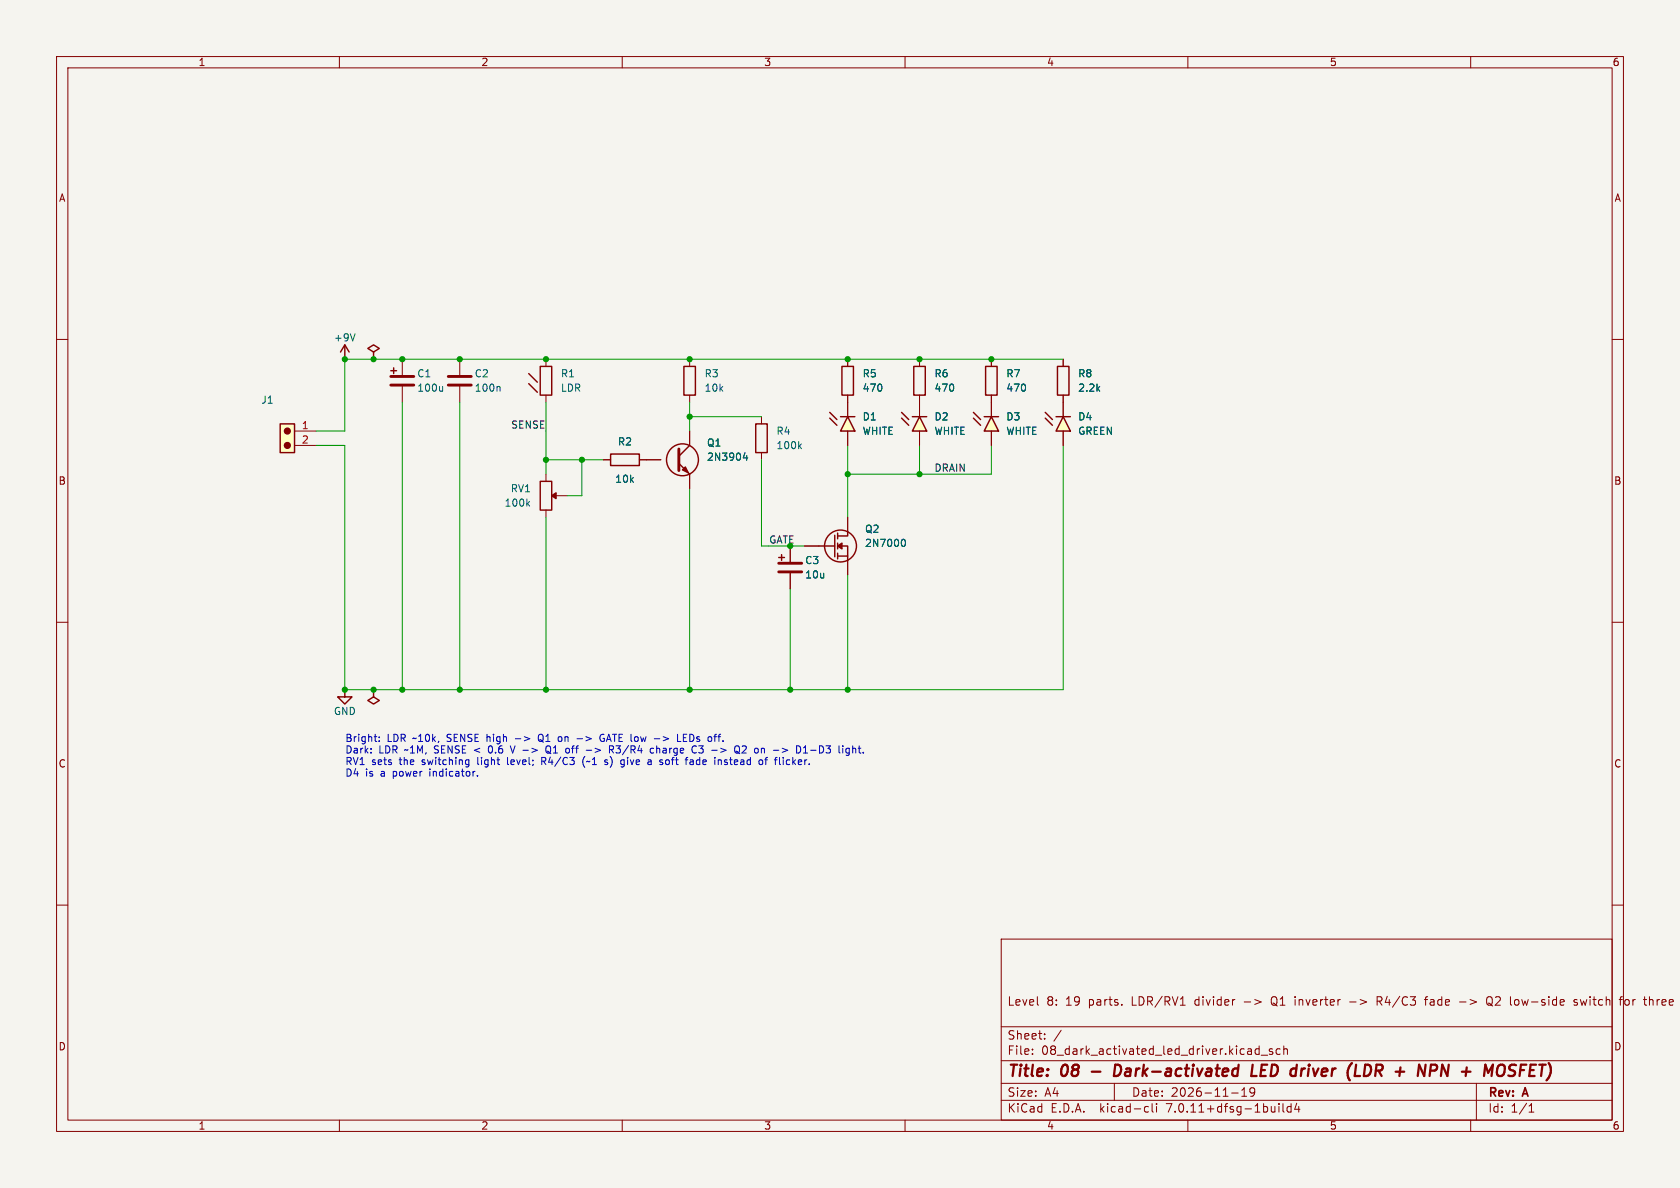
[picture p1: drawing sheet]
(kicad_sch
 (version 20260306)
 (generator "eeschema")
 (generator_version "10.0")
 (paper "A4")
 (title_block
  (title "08 - Dark-activated LED driver (LDR + NPN + MOSFET)")
  (date "2026-11-19")
  (rev "A")
  (comment 1 "1 photodiode, 1 BJT, and 1 MOSFET tracked")
  (comment 2 "Traces, 3 capacitors, 3 white diodes, 1 greeen diode, 6 resistors, 1 potentiameter,")
  (comment 4 "Level 8: 19 parts"))
 (lib_symbols
  (symbol "Basic:Conn_01x02_PinsRight"
   (pin_names
    (offset 1.016) (hide yes)) (exclude_from_sim no) (in_bom yes) (on_board yes)
   (in_pos_files yes)
   (duplicate_pin_numbers_are_jumpers no)
   (property "Reference" "J" (at 0 0 0) (show_name no) (do_not_autoplace no) (effects (font (size 1.27 1.27))))
   (property "Value" "Conn_01x02_PinsRight" (at 0 -2.54 0) (show_name no) (do_not_autoplace no) (effects (font (size 1.27 1.27))))
   (property "Footprint" "Connector_PinHeader_2.54mm:PinHeader_1x02_P2.54mm_Vertical" (at 0 0 0) (show_name no) (do_not_autoplace no) (hide yes) (effects (font (size 1.27 1.27))))
   (property "Datasheet" "" (at 0 0 0) (show_name no) (do_not_autoplace no) (hide yes) (effects (font (size 1.27 1.27))))
   (property "Description" "2-pin screw-terminal / header connector" (at 0 0 0) (show_name no) (do_not_autoplace no) (hide yes) (effects (font (size 1.27 1.27))))
   (symbol "Conn_01x02_PinsRight_0_1"
    (rectangle (start -1.27 -3.81) (end 1.27 1.27) (stroke (width 0.254) (type default)) (fill (type background)))
    (circle (center 0 0) (radius 0.508) (stroke (width 0.254) (type default)) (fill (type outline)))
    (circle (center 0 -2.54) (radius 0.508) (stroke (width 0.254) (type default)) (fill (type outline))))
   (symbol "Conn_01x02_PinsRight_1_1"
    (pin passive line (at 5.08 0 180) (length 3.81) (name "Pin_1" (effects (font (size 1.27 1.27)))) (number "1" (effects (font (size 1.27 1.27)))))
    (pin passive line (at 5.08 -2.54 180) (length 3.81) (name "Pin_2" (effects (font (size 1.27 1.27)))) (number "2" (effects (font (size 1.27 1.27))))))
   (embedded_fonts no))
  (symbol "Device:C"
   (pin_numbers (hide yes))
   (pin_names
    (offset 0.254) (hide yes)) (exclude_from_sim no) (in_bom yes) (on_board yes)
   (in_pos_files yes)
   (duplicate_pin_numbers_are_jumpers no)
   (property "Reference" "C" (at 0 0 0) (show_name no) (do_not_autoplace no) (effects (font (size 1.27 1.27))))
   (property "Value" "C" (at 0 -2.54 0) (show_name no) (do_not_autoplace no) (effects (font (size 1.27 1.27))))
   (property "Footprint" "Capacitor_THT:C_Disc_D5.0mm_W2.5mm_P5.00mm" (at 0 0 0) (show_name no) (do_not_autoplace no) (hide yes) (effects (font (size 1.27 1.27))))
   (property "Datasheet" "" (at 0 0 0) (show_name no) (do_not_autoplace no) (hide yes) (effects (font (size 1.27 1.27))))
   (property "Description" "Unpolarized capacitor" (at 0 0 0) (show_name no) (do_not_autoplace no) (hide yes) (effects (font (size 1.27 1.27))))
   (symbol "C_0_1"
    (polyline (pts (xy -2.032 0.762) (xy 2.032 0.762)) (stroke (width 0.508) (type default)) (fill (type none)))
    (polyline (pts (xy -2.032 -0.762) (xy 2.032 -0.762)) (stroke (width 0.508) (type default)) (fill (type none))))
   (symbol "C_1_1"
    (pin passive line (at 0 3.81 270) (length 3.048) (name "" (effects (font (size 1.27 1.27)))) (number "1" (effects (font (size 1.27 1.27)))))
    (pin passive line (at 0 -3.81 90) (length 3.048) (name "" (effects (font (size 1.27 1.27)))) (number "2" (effects (font (size 1.27 1.27))))))
   (embedded_fonts no))
  (symbol "Device:CP"
   (pin_numbers (hide yes))
   (pin_names
    (offset 0.254) (hide yes)) (exclude_from_sim no) (in_bom yes) (on_board yes)
   (in_pos_files yes)
   (duplicate_pin_numbers_are_jumpers no)
   (property "Reference" "C" (at 0 0 0) (show_name no) (do_not_autoplace no) (effects (font (size 1.27 1.27))))
   (property "Value" "CP" (at 0 -2.54 0) (show_name no) (do_not_autoplace no) (effects (font (size 1.27 1.27))))
   (property "Footprint" "Capacitor_THT:CP_Radial_D5.0mm_P2.00mm" (at 0 0 0) (show_name no) (do_not_autoplace no) (hide yes) (effects (font (size 1.27 1.27))))
   (property "Datasheet" "" (at 0 0 0) (show_name no) (do_not_autoplace no) (hide yes) (effects (font (size 1.27 1.27))))
   (property "Description" "Polarized capacitor" (at 0 0 0) (show_name no) (do_not_autoplace no) (hide yes) (effects (font (size 1.27 1.27))))
   (symbol "CP_0_1"
    (polyline (pts (xy -2.032 1.778) (xy -1.016 1.778)) (stroke (width 0.254) (type default)) (fill (type none)))
    (polyline (pts (xy -2.032 0.762) (xy 2.032 0.762)) (stroke (width 0.508) (type default)) (fill (type none)))
    (polyline (pts (xy -2.032 -0.762) (xy 2.032 -0.762)) (stroke (width 0.508) (type default)) (fill (type none)))
    (polyline (pts (xy -1.524 1.27) (xy -1.524 2.286)) (stroke (width 0.254) (type default)) (fill (type none))))
   (symbol "CP_1_1"
    (pin passive line (at 0 3.81 270) (length 3.048) (name "+" (effects (font (size 1.27 1.27)))) (number "1" (effects (font (size 1.27 1.27)))))
    (pin passive line (at 0 -3.81 90) (length 3.048) (name "-" (effects (font (size 1.27 1.27)))) (number "2" (effects (font (size 1.27 1.27))))))
   (embedded_fonts no))
  (symbol "Device:LED"
   (pin_numbers (hide yes))
   (pin_names
    (offset 1.016) (hide yes)) (exclude_from_sim no) (in_bom yes) (on_board yes)
   (in_pos_files yes)
   (duplicate_pin_numbers_are_jumpers no)
   (property "Reference" "D" (at 0 0 0) (show_name no) (do_not_autoplace no) (effects (font (size 1.27 1.27))))
   (property "Value" "LED" (at 0 -2.54 0) (show_name no) (do_not_autoplace no) (effects (font (size 1.27 1.27))))
   (property "Footprint" "LED_THT:LED_D5.0mm" (at 0 0 0) (show_name no) (do_not_autoplace no) (hide yes) (effects (font (size 1.27 1.27))))
   (property "Datasheet" "" (at 0 0 0) (show_name no) (do_not_autoplace no) (hide yes) (effects (font (size 1.27 1.27))))
   (property "Description" "Light emitting diode" (at 0 0 0) (show_name no) (do_not_autoplace no) (hide yes) (effects (font (size 1.27 1.27))))
   (symbol "LED_0_1"
    (polyline (pts (xy -1.27 -1.27) (xy -1.27 1.27) (xy 1.27 0) (xy -1.27 -1.27)) (stroke (width 0.254) (type default)) (fill (type background)))
    (polyline (pts (xy -0.254 1.905) (xy 1.016 3.175)) (stroke (width 0.254) (type default)) (fill (type none)))
    (polyline (pts (xy 0.762 1.905) (xy 2.032 3.175)) (stroke (width 0.254) (type default)) (fill (type none)))
    (polyline (pts (xy 1.27 -1.27) (xy 1.27 1.27)) (stroke (width 0.254) (type default)) (fill (type none))))
   (symbol "LED_1_1"
    (pin passive line (at -3.81 0 0) (length 2.54) (name "K" (effects (font (size 1.27 1.27)))) (number "1" (effects (font (size 1.27 1.27)))))
    (pin passive line (at 3.81 0 180) (length 2.54) (name "A" (effects (font (size 1.27 1.27)))) (number "2" (effects (font (size 1.27 1.27))))))
   (embedded_fonts no))
  (symbol "Device:Q_NMOS_SGD"
   (pin_numbers (hide yes))
   (pin_names
    (offset 0) (hide yes)) (exclude_from_sim no) (in_bom yes) (on_board yes)
   (in_pos_files yes)
   (duplicate_pin_numbers_are_jumpers no)
   (property "Reference" "Q" (at 0 0 0) (show_name no) (do_not_autoplace no) (effects (font (size 1.27 1.27))))
   (property "Value" "Q_NMOS_SGD" (at 0 -2.54 0) (show_name no) (do_not_autoplace no) (effects (font (size 1.27 1.27))))
   (property "Footprint" "Package_TO_SOT_THT:TO-92_Inline" (at 0 0 0) (show_name no) (do_not_autoplace no) (hide yes) (effects (font (size 1.27 1.27))))
   (property "Datasheet" "" (at 0 0 0) (show_name no) (do_not_autoplace no) (hide yes) (effects (font (size 1.27 1.27))))
   (property "Description" "N-MOSFET (S-G-D pinout, e.g. 2N7000 TO-92)" (at 0 0 0) (show_name no) (do_not_autoplace no) (hide yes) (effects (font (size 1.27 1.27))))
   (symbol "Q_NMOS_SGD_0_1"
    (polyline (pts (xy -2.54 0) (xy 0.254 0)) (stroke (width 0.254) (type default)) (fill (type none)))
    (polyline (pts (xy 0.254 1.905) (xy 0.254 -1.905)) (stroke (width 0.254) (type default)) (fill (type none)))
    (polyline (pts (xy 0.762 2.286) (xy 0.762 1.27)) (stroke (width 0.254) (type default)) (fill (type none)))
    (polyline (pts (xy 0.762 1.778) (xy 2.54 1.778) (xy 2.54 2.54)) (stroke (width 0.254) (type default)) (fill (type none)))
    (polyline (pts (xy 0.762 0.508) (xy 0.762 -0.508)) (stroke (width 0.254) (type default)) (fill (type none)))
    (polyline (pts (xy 0.762 0) (xy 2.54 0) (xy 2.54 -1.778)) (stroke (width 0.254) (type default)) (fill (type none)))
    (polyline (pts (xy 0.762 0) (xy 1.524 0.508) (xy 1.524 -0.508) (xy 0.762 0)) (stroke (width 0.254) (type default)) (fill (type outline)))
    (polyline (pts (xy 0.762 -1.27) (xy 0.762 -2.286)) (stroke (width 0.254) (type default)) (fill (type none)))
    (polyline (pts (xy 0.762 -1.778) (xy 2.54 -1.778) (xy 2.54 -2.54)) (stroke (width 0.254) (type default)) (fill (type none)))
    (circle (center 1.27 0) (radius 2.8194) (stroke (width 0.254) (type default)) (fill (type none))))
   (symbol "Q_NMOS_SGD_1_1"
    (pin passive line (at 2.54 -5.08 90) (length 2.54) (name "S" (effects (font (size 1.27 1.27)))) (number "1" (effects (font (size 1.27 1.27)))))
    (pin input line (at -5.08 0 0) (length 2.54) (name "G" (effects (font (size 1.27 1.27)))) (number "2" (effects (font (size 1.27 1.27)))))
    (pin passive line (at 2.54 5.08 270) (length 2.54) (name "D" (effects (font (size 1.27 1.27)))) (number "3" (effects (font (size 1.27 1.27))))))
   (embedded_fonts no))
  (symbol "Device:Q_NPN_EBC"
   (pin_numbers (hide yes))
   (pin_names
    (offset 0) (hide yes)) (exclude_from_sim no) (in_bom yes) (on_board yes)
   (in_pos_files yes)
   (duplicate_pin_numbers_are_jumpers no)
   (property "Reference" "Q" (at 0 0 0) (show_name no) (do_not_autoplace no) (effects (font (size 1.27 1.27))))
   (property "Value" "Q_NPN_EBC" (at 0 -2.54 0) (show_name no) (do_not_autoplace no) (effects (font (size 1.27 1.27))))
   (property "Footprint" "Package_TO_SOT_THT:TO-92_Inline" (at 0 0 0) (show_name no) (do_not_autoplace no) (hide yes) (effects (font (size 1.27 1.27))))
   (property "Datasheet" "" (at 0 0 0) (show_name no) (do_not_autoplace no) (hide yes) (effects (font (size 1.27 1.27))))
   (property "Description" "NPN transistor (E-B-C pinout, e.g. 2N3904 TO-92)" (at 0 0 0) (show_name no) (do_not_autoplace no) (hide yes) (effects (font (size 1.27 1.27))))
   (symbol "Q_NPN_EBC_0_1"
    (polyline (pts (xy 0.635 1.905) (xy 0.635 -1.905)) (stroke (width 0.508) (type default)) (fill (type none)))
    (polyline (pts (xy 0.635 0.635) (xy 2.54 2.54)) (stroke (width 0.254) (type default)) (fill (type none)))
    (polyline (pts (xy 0.635 -0.635) (xy 2.54 -2.54)) (stroke (width 0.254) (type default)) (fill (type none)))
    (circle (center 1.27 0) (radius 2.8194) (stroke (width 0.254) (type default)) (fill (type none)))
    (polyline (pts (xy 1.27 -1.778) (xy 1.778 -1.27) (xy 2.286 -2.286) (xy 1.27 -1.778)) (stroke (width 0.254) (type default)) (fill (type outline))))
   (symbol "Q_NPN_EBC_1_1"
    (pin passive line (at 2.54 -5.08 90) (length 2.54) (name "E" (effects (font (size 1.27 1.27)))) (number "1" (effects (font (size 1.27 1.27)))))
    (pin input line (at -5.08 0 0) (length 2.54) (name "B" (effects (font (size 1.27 1.27)))) (number "2" (effects (font (size 1.27 1.27)))))
    (pin passive line (at 2.54 5.08 270) (length 2.54) (name "C" (effects (font (size 1.27 1.27)))) (number "3" (effects (font (size 1.27 1.27))))))
   (embedded_fonts no))
  (symbol "Device:R"
   (pin_numbers (hide yes))
   (pin_names
    (offset 0)) (exclude_from_sim no) (in_bom yes) (on_board yes)
   (in_pos_files yes)
   (duplicate_pin_numbers_are_jumpers no)
   (property "Reference" "R" (at 0 0 0) (show_name no) (do_not_autoplace no) (effects (font (size 1.27 1.27))))
   (property "Value" "R" (at 0 -2.54 0) (show_name no) (do_not_autoplace no) (effects (font (size 1.27 1.27))))
   (property "Footprint" "Resistor_THT:R_Axial_DIN0207_L6.3mm_D2.5mm_P10.16mm_Horizontal" (at 0 0 0) (show_name no) (do_not_autoplace no) (hide yes) (effects (font (size 1.27 1.27))))
   (property "Datasheet" "" (at 0 0 0) (show_name no) (do_not_autoplace no) (hide yes) (effects (font (size 1.27 1.27))))
   (property "Description" "Resistor" (at 0 0 0) (show_name no) (do_not_autoplace no) (hide yes) (effects (font (size 1.27 1.27))))
   (symbol "R_0_1"
    (rectangle (start -1.016 -2.54) (end 1.016 2.54) (stroke (width 0.254) (type default)) (fill (type none))))
   (symbol "R_1_1"
    (pin passive line (at 0 3.81 270) (length 1.27) (name "" (effects (font (size 1.27 1.27)))) (number "1" (effects (font (size 1.27 1.27)))))
    (pin passive line (at 0 -3.81 90) (length 1.27) (name "" (effects (font (size 1.27 1.27)))) (number "2" (effects (font (size 1.27 1.27))))))
   (embedded_fonts no))
  (symbol "Device:R_Photo"
   (pin_numbers (hide yes))
   (pin_names
    (offset 0)) (exclude_from_sim no) (in_bom yes) (on_board yes)
   (in_pos_files yes)
   (duplicate_pin_numbers_are_jumpers no)
   (property "Reference" "R" (at 0 0 0) (show_name no) (do_not_autoplace no) (effects (font (size 1.27 1.27))))
   (property "Value" "R_Photo" (at 0 -2.54 0) (show_name no) (do_not_autoplace no) (effects (font (size 1.27 1.27))))
   (property "Footprint" "OptoDevice:R_LDR_5.1x4.3mm_P3.4mm_Vertical" (at 0 0 0) (show_name no) (do_not_autoplace no) (hide yes) (effects (font (size 1.27 1.27))))
   (property "Datasheet" "" (at 0 0 0) (show_name no) (do_not_autoplace no) (hide yes) (effects (font (size 1.27 1.27))))
   (property "Description" "Photoresistor (LDR)" (at 0 0 0) (show_name no) (do_not_autoplace no) (hide yes) (effects (font (size 1.27 1.27))))
   (symbol "R_Photo_0_1"
    (polyline (pts (xy -3.048 1.27) (xy -1.524 -0.254)) (stroke (width 0.254) (type default)) (fill (type none)))
    (polyline (pts (xy -3.048 -0.508) (xy -1.524 -2.032)) (stroke (width 0.254) (type default)) (fill (type none)))
    (rectangle (start -1.016 -2.54) (end 1.016 2.54) (stroke (width 0.254) (type default)) (fill (type none))))
   (symbol "R_Photo_1_1"
    (pin passive line (at 0 3.81 270) (length 1.27) (name "" (effects (font (size 1.27 1.27)))) (number "1" (effects (font (size 1.27 1.27)))))
    (pin passive line (at 0 -3.81 90) (length 1.27) (name "" (effects (font (size 1.27 1.27)))) (number "2" (effects (font (size 1.27 1.27))))))
   (embedded_fonts no))
  (symbol "Device:R_Potentiometer"
   (pin_numbers (hide yes))
   (pin_names
    (offset 0) (hide yes)) (exclude_from_sim no) (in_bom yes) (on_board yes)
   (in_pos_files yes)
   (duplicate_pin_numbers_are_jumpers no)
   (property "Reference" "RV" (at 0 0 0) (show_name no) (do_not_autoplace no) (effects (font (size 1.27 1.27))))
   (property "Value" "R_Potentiometer" (at 0 -2.54 0) (show_name no) (do_not_autoplace no) (effects (font (size 1.27 1.27))))
   (property "Footprint" "Potentiometer_THT:Potentiometer_Bourns_3386P_Vertical" (at 0 0 0) (show_name no) (do_not_autoplace no) (hide yes) (effects (font (size 1.27 1.27))))
   (property "Datasheet" "" (at 0 0 0) (show_name no) (do_not_autoplace no) (hide yes) (effects (font (size 1.27 1.27))))
   (property "Description" "Potentiometer" (at 0 0 0) (show_name no) (do_not_autoplace no) (hide yes) (effects (font (size 1.27 1.27))))
   (symbol "R_Potentiometer_0_1"
    (rectangle (start -1.016 -2.54) (end 1.016 2.54) (stroke (width 0.254) (type default)) (fill (type none)))
    (polyline (pts (xy 1.016 0) (xy 1.778 0.508) (xy 1.778 -0.508) (xy 1.016 0)) (stroke (width 0.254) (type default)) (fill (type outline))))
   (symbol "R_Potentiometer_1_1"
    (pin passive line (at 0 3.81 270) (length 1.27) (name "1" (effects (font (size 1.27 1.27)))) (number "1" (effects (font (size 1.27 1.27)))))
    (pin passive line (at 3.81 0 180) (length 2.54) (name "2" (effects (font (size 1.27 1.27)))) (number "2" (effects (font (size 1.27 1.27)))))
    (pin passive line (at 0 -3.81 90) (length 1.27) (name "3" (effects (font (size 1.27 1.27)))) (number "3" (effects (font (size 1.27 1.27))))))
   (embedded_fonts no))
  (symbol "power:+9V"
   (power global)
   (pin_numbers (hide yes))
   (pin_names
    (offset 0) (hide yes)) (exclude_from_sim no) (in_bom yes) (on_board yes)
   (in_pos_files yes)
   (duplicate_pin_numbers_are_jumpers no)
   (property "Reference" "#PWR" (at 0 0 0) (show_name no) (do_not_autoplace no) (hide yes) (effects (font (size 1.27 1.27))))
   (property "Value" "+9V" (at 0 -2.54 0) (show_name no) (do_not_autoplace no) (effects (font (size 1.27 1.27))))
   (property "Footprint" "" (at 0 0 0) (show_name no) (do_not_autoplace no) (hide yes) (effects (font (size 1.27 1.27))))
   (property "Datasheet" "" (at 0 0 0) (show_name no) (do_not_autoplace no) (hide yes) (effects (font (size 1.27 1.27))))
   (property "Description" "Power symbol: net +9V" (at 0 0 0) (show_name no) (do_not_autoplace no) (hide yes) (effects (font (size 1.27 1.27))))
   (symbol "+9V_0_1"
    (polyline (pts (xy -0.762 1.27) (xy 0 2.54) (xy 0.762 1.27)) (stroke (width 0.254) (type default)) (fill (type none)))
    (polyline (pts (xy 0 0) (xy 0 2.54)) (stroke (width 0.254) (type default)) (fill (type none))))
   (symbol "+9V_1_1"
    (pin power_in line (at 0 0 90) (length 0) (name "" (effects (font (size 1.27 1.27)))) (number "1" (effects (font (size 1.27 1.27))))))
   (embedded_fonts no))
  (symbol "power:GND"
   (power global)
   (pin_numbers (hide yes))
   (pin_names
    (offset 0) (hide yes)) (exclude_from_sim no) (in_bom yes) (on_board yes)
   (in_pos_files yes)
   (duplicate_pin_numbers_are_jumpers no)
   (property "Reference" "#PWR" (at 0 0 0) (show_name no) (do_not_autoplace no) (hide yes) (effects (font (size 1.27 1.27))))
   (property "Value" "GND" (at 0 -2.54 0) (show_name no) (do_not_autoplace no) (effects (font (size 1.27 1.27))))
   (property "Footprint" "" (at 0 0 0) (show_name no) (do_not_autoplace no) (hide yes) (effects (font (size 1.27 1.27))))
   (property "Datasheet" "" (at 0 0 0) (show_name no) (do_not_autoplace no) (hide yes) (effects (font (size 1.27 1.27))))
   (property "Description" "Power symbol: net GND" (at 0 0 0) (show_name no) (do_not_autoplace no) (hide yes) (effects (font (size 1.27 1.27))))
   (symbol "GND_0_1"
    (polyline (pts (xy 0 0) (xy 0 -1.27) (xy 1.27 -1.27) (xy 0 -2.54) (xy -1.27 -1.27) (xy 0 -1.27)) (stroke (width 0.254) (type default)) (fill (type none))))
   (symbol "GND_1_1"
    (pin power_in line (at 0 0 270) (length 0) (name "" (effects (font (size 1.27 1.27)))) (number "1" (effects (font (size 1.27 1.27))))))
   (embedded_fonts no))
  (symbol "power:PWR_FLAG"
   (power global)
   (pin_numbers (hide yes))
   (pin_names
    (offset 0) (hide yes)) (exclude_from_sim no) (in_bom yes) (on_board yes)
   (in_pos_files yes)
   (duplicate_pin_numbers_are_jumpers no)
   (property "Reference" "#FLG" (at 0 0 0) (show_name no) (do_not_autoplace no) (hide yes) (effects (font (size 1.27 1.27))))
   (property "Value" "PWR_FLAG" (at 0 -2.54 0) (show_name no) (do_not_autoplace no) (effects (font (size 1.27 1.27))))
   (property "Footprint" "" (at 0 0 0) (show_name no) (do_not_autoplace no) (hide yes) (effects (font (size 1.27 1.27))))
   (property "Datasheet" "" (at 0 0 0) (show_name no) (do_not_autoplace no) (hide yes) (effects (font (size 1.27 1.27))))
   (property "Description" "Power flag: marks a net as driven" (at 0 0 0) (show_name no) (do_not_autoplace no) (hide yes) (effects (font (size 1.27 1.27))))
   (symbol "PWR_FLAG_0_1"
    (polyline (pts (xy 0 0) (xy 0 1.27) (xy -1.016 1.905) (xy 0 2.54) (xy 1.016 1.905) (xy 0 1.27)) (stroke (width 0.254) (type default)) (fill (type none))))
   (symbol "PWR_FLAG_1_1"
    (pin power_out line (at 0 0 90) (length 0) (name "" (effects (font (size 1.27 1.27)))) (number "1" (effects (font (size 1.27 1.27))))))
   (embedded_fonts no)))
 (text "Bright: LDR ~10k, SENSE high -> Q1 on -> GATE low -> LEDs off.\nDark: LDR ~1M, SENSE < 0.6 V -> Q1 off -> R3/R4 charge C3 -> Q2 on -> D1-D3 light.\nRV1 sets the switching light level; R4/C3 (~1 s) give a soft fade instead of flicker.\nD4 is a power indicator."
  (exclude_from_sim no)
  (at 82.55 168.1 0)
  (effects (font (size 1.27 1.27)) (justify left top)))
 (junction
  (at 82.55 101.6)
  (diameter 0)
  (color 0 0 0 0))
 (junction
  (at 118.11 160.02)
  (diameter 0)
  (color 0 0 0 0))
 (junction
  (at 184.15 101.6)
  (diameter 0)
  (color 0 0 0 0))
 (junction
  (at 82.55 160.02)
  (diameter 0)
  (color 0 0 0 0))
 (junction
  (at 143.51 101.6)
  (diameter 0)
  (color 0 0 0 0))
 (junction
  (at 171.45 121.92)
  (diameter 0)
  (color 0 0 0 0))
 (junction
  (at 143.51 160.02)
  (diameter 0)
  (color 0 0 0 0))
 (junction
  (at 124.46 119.38)
  (diameter 0)
  (color 0 0 0 0))
 (junction
  (at 102.87 160.02)
  (diameter 0)
  (color 0 0 0 0))
 (junction
  (at 102.87 101.6)
  (diameter 0)
  (color 0 0 0 0))
 (junction
  (at 143.51 111.76)
  (diameter 0)
  (color 0 0 0 0))
 (junction
  (at 161.29 134.62)
  (diameter 0)
  (color 0 0 0 0))
 (junction
  (at 196.85 101.6)
  (diameter 0)
  (color 0 0 0 0))
 (junction
  (at 92.71 160.02)
  (diameter 0)
  (color 0 0 0 0))
 (junction
  (at 171.45 101.6)
  (diameter 0)
  (color 0 0 0 0))
 (junction
  (at 118.11 101.6)
  (diameter 0)
  (color 0 0 0 0))
 (junction
  (at 161.29 160.02)
  (diameter 0)
  (color 0 0 0 0))
 (junction
  (at 92.71 101.6)
  (diameter 0)
  (color 0 0 0 0))
 (junction
  (at 87.63 160.02)
  (diameter 0)
  (color 0 0 0 0))
 (junction
  (at 87.63 101.6)
  (diameter 0)
  (color 0 0 0 0))
 (junction
  (at 118.11 119.38)
  (diameter 0)
  (color 0 0 0 0))
 (junction
  (at 184.15 121.92)
  (diameter 0)
  (color 0 0 0 0))
 (junction
  (at 171.45 160.02)
  (diameter 0)
  (color 0 0 0 0))
 (wire
  (pts (xy 161.29 160.02) (xy 171.45 160.02))
  (stroke (width 0) (type default)))
 (wire
  (pts (xy 196.85 116.84) (xy 196.85 121.92))
  (stroke (width 0) (type default)))
 (wire
  (pts (xy 82.55 160.02) (xy 87.63 160.02))
  (stroke (width 0) (type default)))
 (wire
  (pts (xy 143.51 124.46) (xy 143.51 160.02))
  (stroke (width 0) (type default)))
 (wire
  (pts (xy 118.11 129.54) (xy 118.11 160.02))
  (stroke (width 0) (type default)))
 (wire
  (pts (xy 92.71 160.02) (xy 102.87 160.02))
  (stroke (width 0) (type default)))
 (wire
  (pts (xy 161.29 134.62) (xy 163.83 134.62))
  (stroke (width 0) (type default)))
 (wire
  (pts (xy 196.85 101.6) (xy 209.55 101.6))
  (stroke (width 0) (type default)))
 (wire
  (pts (xy 143.51 111.76) (xy 156.21 111.76))
  (stroke (width 0) (type default)))
 (wire
  (pts (xy 156.21 119.38) (xy 156.21 134.62))
  (stroke (width 0) (type default)))
 (wire
  (pts (xy 118.11 109.22) (xy 118.11 119.38))
  (stroke (width 0) (type default)))
 (wire
  (pts (xy 82.55 116.84) (xy 82.55 160.02))
  (stroke (width 0) (type default)))
 (wire
  (pts (xy 184.15 121.92) (xy 196.85 121.92))
  (stroke (width 0) (type default)))
 (wire
  (pts (xy 118.11 101.6) (xy 143.51 101.6))
  (stroke (width 0) (type default)))
 (wire
  (pts (xy 143.51 111.76) (xy 143.51 114.3))
  (stroke (width 0) (type default)))
 (wire
  (pts (xy 102.87 101.6) (xy 118.11 101.6))
  (stroke (width 0) (type default)))
 (wire
  (pts (xy 82.55 101.6) (xy 87.63 101.6))
  (stroke (width 0) (type default)))
 (wire
  (pts (xy 209.55 116.84) (xy 209.55 160.02))
  (stroke (width 0) (type default)))
 (wire
  (pts (xy 161.29 142.24) (xy 161.29 160.02))
  (stroke (width 0) (type default)))
 (wire
  (pts (xy 124.46 125.73) (xy 124.46 119.38))
  (stroke (width 0) (type default)))
 (wire
  (pts (xy 184.15 116.84) (xy 184.15 121.92))
  (stroke (width 0) (type default)))
 (wire
  (pts (xy 82.55 114.3) (xy 82.55 101.6))
  (stroke (width 0) (type default)))
 (wire
  (pts (xy 171.45 121.92) (xy 184.15 121.92))
  (stroke (width 0) (type default)))
 (wire
  (pts (xy 171.45 139.7) (xy 171.45 160.02))
  (stroke (width 0) (type default)))
 (wire
  (pts (xy 143.51 160.02) (xy 161.29 160.02))
  (stroke (width 0) (type default)))
 (wire
  (pts (xy 87.63 160.02) (xy 92.71 160.02))
  (stroke (width 0) (type default)))
 (wire
  (pts (xy 171.45 101.6) (xy 184.15 101.6))
  (stroke (width 0) (type default)))
 (wire
  (pts (xy 77.47 116.84) (xy 82.55 116.84))
  (stroke (width 0) (type default)))
 (wire
  (pts (xy 118.11 119.38) (xy 118.11 121.92))
  (stroke (width 0) (type default)))
 (wire
  (pts (xy 171.45 160.02) (xy 209.55 160.02))
  (stroke (width 0) (type default)))
 (wire
  (pts (xy 102.87 160.02) (xy 118.11 160.02))
  (stroke (width 0) (type default)))
 (wire
  (pts (xy 124.46 119.38) (xy 128.27 119.38))
  (stroke (width 0) (type default)))
 (wire
  (pts (xy 184.15 101.6) (xy 196.85 101.6))
  (stroke (width 0) (type default)))
 (wire
  (pts (xy 143.51 101.6) (xy 171.45 101.6))
  (stroke (width 0) (type default)))
 (wire
  (pts (xy 171.45 116.84) (xy 171.45 121.92))
  (stroke (width 0) (type default)))
 (wire
  (pts (xy 171.45 121.92) (xy 171.45 129.54))
  (stroke (width 0) (type default)))
 (wire
  (pts (xy 77.47 114.3) (xy 82.55 114.3))
  (stroke (width 0) (type default)))
 (wire
  (pts (xy 87.63 101.6) (xy 92.71 101.6))
  (stroke (width 0) (type default)))
 (wire
  (pts (xy 118.11 160.02) (xy 143.51 160.02))
  (stroke (width 0) (type default)))
 (wire
  (pts (xy 92.71 101.6) (xy 102.87 101.6))
  (stroke (width 0) (type default)))
 (wire
  (pts (xy 156.21 134.62) (xy 161.29 134.62))
  (stroke (width 0) (type default)))
 (wire
  (pts (xy 118.11 119.38) (xy 124.46 119.38))
  (stroke (width 0) (type default)))
 (wire
  (pts (xy 143.51 109.22) (xy 143.51 111.76))
  (stroke (width 0) (type default)))
 (wire
  (pts (xy 92.71 109.22) (xy 92.71 160.02))
  (stroke (width 0) (type default)))
 (wire
  (pts (xy 102.87 109.22) (xy 102.87 160.02))
  (stroke (width 0) (type default)))
 (wire
  (pts (xy 121.92 125.73) (xy 124.46 125.73))
  (stroke (width 0) (type default)))
 (label "GATE"
  (at 157.48 134.62 0)
  (effects (font (size 1.27 1.27)) (justify left bottom)))
 (label "SENSE"
  (at 118.11 114.3 180)
  (effects (font (size 1.27 1.27)) (justify right bottom)))
 (label "DRAIN"
  (at 186.69 121.92 0)
  (effects (font (size 1.27 1.27)) (justify left bottom)))
 (symbol
  (lib_id "Device:Q_NPN_EBC")
  (at 140.97 119.38 0)
  (unit 1)
  (body_style 1)
  (exclude_from_sim no)
  (in_bom yes)
  (on_board yes)
  (in_pos_files yes)
  (dnp no)
  (property "Reference" "Q1" (at 146.47 116.38 0) (show_name no) (do_not_autoplace no) (effects (font (size 1.27 1.27)) (justify left)))
  (property "Value" "2N3904" (at 146.47 118.88 0) (show_name no) (do_not_autoplace no) (effects (font (size 1.27 1.27)) (justify left)))
  (property "Footprint" "Package_TO_SOT_THT:TO-92_Inline" (at 140.97 119.38 0) (hide yes) (show_name no) (do_not_autoplace no) (effects (font (size 1.27 1.27))))
  (property "Datasheet" "" (at 140.97 119.38 0) (hide yes) (show_name no) (do_not_autoplace no) (effects (font (size 1.27 1.27))))
  (property "Description" "NPN transistor (E-B-C pinout, e.g. 2N3904 TO-92)" (at 140.97 119.38 0) (hide yes) (show_name no) (do_not_autoplace no) (effects (font (size 1.27 1.27))))
  (pin "2")
  (pin "3")
  (pin "1"))
 (symbol
  (lib_id "Device:R")
  (at 132.08 119.38 90)
  (unit 1)
  (body_style 1)
  (exclude_from_sim no)
  (in_bom yes)
  (on_board yes)
  (in_pos_files yes)
  (dnp no)
  (property "Reference" "R2" (at 132.08 116.18 90) (show_name no) (do_not_autoplace no) (effects (font (size 1.27 1.27))))
  (property "Value" "10k" (at 132.08 122.78 90) (show_name no) (do_not_autoplace no) (effects (font (size 1.27 1.27))))
  (property "Footprint" "Resistor_THT:R_Axial_DIN0207_L6.3mm_D2.5mm_P10.16mm_Horizontal" (at 132.08 119.38 90) (hide yes) (show_name no) (do_not_autoplace no) (effects (font (size 1.27 1.27))))
  (property "Datasheet" "" (at 132.08 119.38 90) (hide yes) (show_name no) (do_not_autoplace no) (effects (font (size 1.27 1.27))))
  (property "Description" "Resistor" (at 132.08 119.38 90) (hide yes) (show_name no) (do_not_autoplace no) (effects (font (size 1.27 1.27))))
  (pin "1")
  (pin "2"))
 (symbol
  (lib_id "Device:LED")
  (at 184.15 113.03 90)
  (unit 1)
  (body_style 1)
  (exclude_from_sim no)
  (in_bom yes)
  (on_board yes)
  (in_pos_files yes)
  (dnp no)
  (property "Reference" "D2" (at 186.69 111.76 90) (show_name no) (do_not_autoplace no) (effects (font (size 1.27 1.27)) (justify right)))
  (property "Value" "WHITE" (at 186.69 114.3 90) (show_name no) (do_not_autoplace no) (effects (font (size 1.27 1.27)) (justify right)))
  (property "Footprint" "LED_THT:LED_D5.0mm" (at 184.15 113.03 90) (hide yes) (show_name no) (do_not_autoplace no) (effects (font (size 1.27 1.27))))
  (property "Datasheet" "" (at 184.15 113.03 90) (hide yes) (show_name no) (do_not_autoplace no) (effects (font (size 1.27 1.27))))
  (property "Description" "Light emitting diode" (at 184.15 113.03 90) (hide yes) (show_name no) (do_not_autoplace no) (effects (font (size 1.27 1.27))))
  (pin "1")
  (pin "2"))
 (symbol
  (lib_id "power:PWR_FLAG")
  (at 87.63 101.6 0)
  (unit 1)
  (body_style 1)
  (exclude_from_sim no)
  (in_bom yes)
  (on_board yes)
  (in_pos_files yes)
  (dnp no)
  (property "Reference" "#FLG01" (at 87.63 101.6 0) (hide yes) (show_name no) (do_not_autoplace no) (effects (font (size 1.27 1.27)) (justify left)))
  (property "Value" "PWR_FLAG" (at 87.63 97.79 0) (hide yes) (show_name no) (do_not_autoplace no) (effects (font (size 1.27 1.27))))
  (property "Footprint" "" (at 87.63 101.6 0) (hide yes) (show_name no) (do_not_autoplace no) (effects (font (size 1.27 1.27))))
  (property "Datasheet" "" (at 87.63 101.6 0) (hide yes) (show_name no) (do_not_autoplace no) (effects (font (size 1.27 1.27))))
  (property "Description" "Power flag: marks a net as driven" (at 87.63 101.6 0) (hide yes) (show_name no) (do_not_autoplace no) (effects (font (size 1.27 1.27))))
  (pin "1"))
 (symbol
  (lib_id "Device:R_Potentiometer")
  (at 118.11 125.73 0)
  (unit 1)
  (body_style 1)
  (exclude_from_sim no)
  (in_bom yes)
  (on_board yes)
  (in_pos_files yes)
  (dnp no)
  (property "Reference" "RV1" (at 115.57 124.46 0) (show_name no) (do_not_autoplace no) (effects (font (size 1.27 1.27)) (justify right)))
  (property "Value" "100k" (at 115.57 127 0) (show_name no) (do_not_autoplace no) (effects (font (size 1.27 1.27)) (justify right)))
  (property "Footprint" "Potentiometer_THT:Potentiometer_Bourns_3386P_Vertical" (at 118.11 125.73 0) (hide yes) (show_name no) (do_not_autoplace no) (effects (font (size 1.27 1.27))))
  (property "Datasheet" "" (at 118.11 125.73 0) (hide yes) (show_name no) (do_not_autoplace no) (effects (font (size 1.27 1.27))))
  (property "Description" "Potentiometer" (at 118.11 125.73 0) (hide yes) (show_name no) (do_not_autoplace no) (effects (font (size 1.27 1.27))))
  (pin "1")
  (pin "2")
  (pin "3"))
 (symbol
  (lib_id "Device:R")
  (at 209.55 105.41 0)
  (unit 1)
  (body_style 1)
  (exclude_from_sim no)
  (in_bom yes)
  (on_board yes)
  (in_pos_files yes)
  (dnp no)
  (property "Reference" "R8" (at 212.09 104.14 0) (show_name no) (do_not_autoplace no) (effects (font (size 1.27 1.27)) (justify left)))
  (property "Value" "2.2k" (at 212.09 106.68 0) (show_name no) (do_not_autoplace no) (effects (font (size 1.27 1.27)) (justify left)))
  (property "Footprint" "Resistor_THT:R_Axial_DIN0207_L6.3mm_D2.5mm_P10.16mm_Horizontal" (at 209.55 105.41 0) (hide yes) (show_name no) (do_not_autoplace no) (effects (font (size 1.27 1.27))))
  (property "Datasheet" "" (at 209.55 105.41 0) (hide yes) (show_name no) (do_not_autoplace no) (effects (font (size 1.27 1.27))))
  (property "Description" "Resistor" (at 209.55 105.41 0) (hide yes) (show_name no) (do_not_autoplace no) (effects (font (size 1.27 1.27))))
  (pin "1")
  (pin "2"))
 (symbol
  (lib_id "Device:R")
  (at 143.51 105.41 0)
  (unit 1)
  (body_style 1)
  (exclude_from_sim no)
  (in_bom yes)
  (on_board yes)
  (in_pos_files yes)
  (dnp no)
  (property "Reference" "R3" (at 146.05 104.14 0) (show_name no) (do_not_autoplace no) (effects (font (size 1.27 1.27)) (justify left)))
  (property "Value" "10k" (at 146.05 106.68 0) (show_name no) (do_not_autoplace no) (effects (font (size 1.27 1.27)) (justify left)))
  (property "Footprint" "Resistor_THT:R_Axial_DIN0207_L6.3mm_D2.5mm_P10.16mm_Horizontal" (at 143.51 105.41 0) (hide yes) (show_name no) (do_not_autoplace no) (effects (font (size 1.27 1.27))))
  (property "Datasheet" "" (at 143.51 105.41 0) (hide yes) (show_name no) (do_not_autoplace no) (effects (font (size 1.27 1.27))))
  (property "Description" "Resistor" (at 143.51 105.41 0) (hide yes) (show_name no) (do_not_autoplace no) (effects (font (size 1.27 1.27))))
  (pin "1")
  (pin "2"))
 (symbol
  (lib_id "Device:CP")
  (at 92.71 105.41 0)
  (unit 1)
  (body_style 1)
  (exclude_from_sim no)
  (in_bom yes)
  (on_board yes)
  (in_pos_files yes)
  (dnp no)
  (property "Reference" "C1" (at 95.25 104.14 0) (show_name no) (do_not_autoplace no) (effects (font (size 1.27 1.27)) (justify left)))
  (property "Value" "100u" (at 95.25 106.68 0) (show_name no) (do_not_autoplace no) (effects (font (size 1.27 1.27)) (justify left)))
  (property "Footprint" "Capacitor_THT:CP_Radial_D5.0mm_P2.00mm" (at 92.71 105.41 0) (hide yes) (show_name no) (do_not_autoplace no) (effects (font (size 1.27 1.27))))
  (property "Datasheet" "" (at 92.71 105.41 0) (hide yes) (show_name no) (do_not_autoplace no) (effects (font (size 1.27 1.27))))
  (property "Description" "Polarized capacitor" (at 92.71 105.41 0) (hide yes) (show_name no) (do_not_autoplace no) (effects (font (size 1.27 1.27))))
  (pin "1")
  (pin "2"))
 (symbol
  (lib_id "Device:R")
  (at 156.21 115.57 0)
  (unit 1)
  (body_style 1)
  (exclude_from_sim no)
  (in_bom yes)
  (on_board yes)
  (in_pos_files yes)
  (dnp no)
  (property "Reference" "R4" (at 158.75 114.3 0) (show_name no) (do_not_autoplace no) (effects (font (size 1.27 1.27)) (justify left)))
  (property "Value" "100k" (at 158.75 116.84 0) (show_name no) (do_not_autoplace no) (effects (font (size 1.27 1.27)) (justify left)))
  (property "Footprint" "Resistor_THT:R_Axial_DIN0207_L6.3mm_D2.5mm_P10.16mm_Horizontal" (at 156.21 115.57 0) (hide yes) (show_name no) (do_not_autoplace no) (effects (font (size 1.27 1.27))))
  (property "Datasheet" "" (at 156.21 115.57 0) (hide yes) (show_name no) (do_not_autoplace no) (effects (font (size 1.27 1.27))))
  (property "Description" "Resistor" (at 156.21 115.57 0) (hide yes) (show_name no) (do_not_autoplace no) (effects (font (size 1.27 1.27))))
  (pin "1")
  (pin "2"))
 (symbol
  (lib_id "Device:R")
  (at 184.15 105.41 0)
  (unit 1)
  (body_style 1)
  (exclude_from_sim no)
  (in_bom yes)
  (on_board yes)
  (in_pos_files yes)
  (dnp no)
  (property "Reference" "R6" (at 186.69 104.14 0) (show_name no) (do_not_autoplace no) (effects (font (size 1.27 1.27)) (justify left)))
  (property "Value" "470" (at 186.69 106.68 0) (show_name no) (do_not_autoplace no) (effects (font (size 1.27 1.27)) (justify left)))
  (property "Footprint" "Resistor_THT:R_Axial_DIN0207_L6.3mm_D2.5mm_P10.16mm_Horizontal" (at 184.15 105.41 0) (hide yes) (show_name no) (do_not_autoplace no) (effects (font (size 1.27 1.27))))
  (property "Datasheet" "" (at 184.15 105.41 0) (hide yes) (show_name no) (do_not_autoplace no) (effects (font (size 1.27 1.27))))
  (property "Description" "Resistor" (at 184.15 105.41 0) (hide yes) (show_name no) (do_not_autoplace no) (effects (font (size 1.27 1.27))))
  (pin "1")
  (pin "2"))
 (symbol
  (lib_id "Device:R_Photo")
  (at 118.11 105.41 0)
  (unit 1)
  (body_style 1)
  (exclude_from_sim no)
  (in_bom yes)
  (on_board yes)
  (in_pos_files yes)
  (dnp no)
  (property "Reference" "R1" (at 120.65 104.14 0) (show_name no) (do_not_autoplace no) (effects (font (size 1.27 1.27)) (justify left)))
  (property "Value" "LDR" (at 120.65 106.68 0) (show_name no) (do_not_autoplace no) (effects (font (size 1.27 1.27)) (justify left)))
  (property "Footprint" "OptoDevice:R_LDR_5.1x4.3mm_P3.4mm_Vertical" (at 118.11 105.41 0) (hide yes) (show_name no) (do_not_autoplace no) (effects (font (size 1.27 1.27))))
  (property "Datasheet" "" (at 118.11 105.41 0) (hide yes) (show_name no) (do_not_autoplace no) (effects (font (size 1.27 1.27))))
  (property "Description" "Photoresistor (LDR)" (at 118.11 105.41 0) (hide yes) (show_name no) (do_not_autoplace no) (effects (font (size 1.27 1.27))))
  (pin "1")
  (pin "2"))
 (symbol
  (lib_id "Device:R")
  (at 171.45 105.41 0)
  (unit 1)
  (body_style 1)
  (exclude_from_sim no)
  (in_bom yes)
  (on_board yes)
  (in_pos_files yes)
  (dnp no)
  (property "Reference" "R5" (at 173.99 104.14 0) (show_name no) (do_not_autoplace no) (effects (font (size 1.27 1.27)) (justify left)))
  (property "Value" "470" (at 173.99 106.68 0) (show_name no) (do_not_autoplace no) (effects (font (size 1.27 1.27)) (justify left)))
  (property "Footprint" "Resistor_THT:R_Axial_DIN0207_L6.3mm_D2.5mm_P10.16mm_Horizontal" (at 171.45 105.41 0) (hide yes) (show_name no) (do_not_autoplace no) (effects (font (size 1.27 1.27))))
  (property "Datasheet" "" (at 171.45 105.41 0) (hide yes) (show_name no) (do_not_autoplace no) (effects (font (size 1.27 1.27))))
  (property "Description" "Resistor" (at 171.45 105.41 0) (hide yes) (show_name no) (do_not_autoplace no) (effects (font (size 1.27 1.27))))
  (pin "1")
  (pin "2"))
 (symbol
  (lib_id "Basic:Conn_01x02_PinsRight")
  (at 72.39 114.3 0)
  (unit 1)
  (body_style 1)
  (exclude_from_sim no)
  (in_bom yes)
  (on_board yes)
  (in_pos_files yes)
  (dnp no)
  (property "Reference" "J1" (at 68.89 108.8 0) (show_name no) (do_not_autoplace no) (effects (font (size 1.27 1.27))))
  (property "Value" "" (at 72.39 114.3 0) (hide yes) (show_name no) (do_not_autoplace no) (effects (font (size 1.27 1.27)) (justify left)))
  (property "Footprint" "Connector_PinHeader_2.54mm:PinHeader_1x02_P2.54mm_Vertical" (at 72.39 114.3 0) (hide yes) (show_name no) (do_not_autoplace no) (effects (font (size 1.27 1.27))))
  (property "Datasheet" "" (at 72.39 114.3 0) (hide yes) (show_name no) (do_not_autoplace no) (effects (font (size 1.27 1.27))))
  (property "Description" "2-pin screw-terminal / header connector" (at 72.39 114.3 0) (hide yes) (show_name no) (do_not_autoplace no) (effects (font (size 1.27 1.27))))
  (pin "1")
  (pin "2"))
 (symbol
  (lib_id "power:GND")
  (at 82.55 160.02 0)
  (unit 1)
  (body_style 1)
  (exclude_from_sim no)
  (in_bom yes)
  (on_board yes)
  (in_pos_files yes)
  (dnp no)
  (property "Reference" "#PWR02" (at 82.55 160.02 0) (hide yes) (show_name no) (do_not_autoplace no) (effects (font (size 1.27 1.27)) (justify left)))
  (property "Value" "GND" (at 82.55 163.83 0) (show_name no) (do_not_autoplace no) (effects (font (size 1.27 1.27))))
  (property "Footprint" "" (at 82.55 160.02 0) (hide yes) (show_name no) (do_not_autoplace no) (effects (font (size 1.27 1.27))))
  (property "Datasheet" "" (at 82.55 160.02 0) (hide yes) (show_name no) (do_not_autoplace no) (effects (font (size 1.27 1.27))))
  (property "Description" "Power symbol: net GND" (at 82.55 160.02 0) (hide yes) (show_name no) (do_not_autoplace no) (effects (font (size 1.27 1.27))))
  (pin "1"))
 (symbol
  (lib_id "power:+9V")
  (at 82.55 101.6 0)
  (unit 1)
  (body_style 1)
  (exclude_from_sim no)
  (in_bom yes)
  (on_board yes)
  (in_pos_files yes)
  (dnp no)
  (property "Reference" "#PWR01" (at 82.55 101.6 0) (hide yes) (show_name no) (do_not_autoplace no) (effects (font (size 1.27 1.27)) (justify left)))
  (property "Value" "+9V" (at 82.55 97.79 0) (show_name no) (do_not_autoplace no) (effects (font (size 1.27 1.27))))
  (property "Footprint" "" (at 82.55 101.6 0) (hide yes) (show_name no) (do_not_autoplace no) (effects (font (size 1.27 1.27))))
  (property "Datasheet" "" (at 82.55 101.6 0) (hide yes) (show_name no) (do_not_autoplace no) (effects (font (size 1.27 1.27))))
  (property "Description" "Power symbol: net +9V" (at 82.55 101.6 0) (hide yes) (show_name no) (do_not_autoplace no) (effects (font (size 1.27 1.27))))
  (pin "1"))
 (symbol
  (lib_id "Device:LED")
  (at 196.85 113.03 90)
  (unit 1)
  (body_style 1)
  (exclude_from_sim no)
  (in_bom yes)
  (on_board yes)
  (in_pos_files yes)
  (dnp no)
  (property "Reference" "D3" (at 199.39 111.76 90) (show_name no) (do_not_autoplace no) (effects (font (size 1.27 1.27)) (justify right)))
  (property "Value" "WHITE" (at 199.39 114.3 90) (show_name no) (do_not_autoplace no) (effects (font (size 1.27 1.27)) (justify right)))
  (property "Footprint" "LED_THT:LED_D5.0mm" (at 196.85 113.03 90) (hide yes) (show_name no) (do_not_autoplace no) (effects (font (size 1.27 1.27))))
  (property "Datasheet" "" (at 196.85 113.03 90) (hide yes) (show_name no) (do_not_autoplace no) (effects (font (size 1.27 1.27))))
  (property "Description" "Light emitting diode" (at 196.85 113.03 90) (hide yes) (show_name no) (do_not_autoplace no) (effects (font (size 1.27 1.27))))
  (pin "1")
  (pin "2"))
 (symbol
  (lib_id "Device:CP")
  (at 161.29 138.43 0)
  (unit 1)
  (body_style 1)
  (exclude_from_sim no)
  (in_bom yes)
  (on_board yes)
  (in_pos_files yes)
  (dnp no)
  (property "Reference" "C3" (at 163.83 137.16 0) (show_name no) (do_not_autoplace no) (effects (font (size 1.27 1.27)) (justify left)))
  (property "Value" "10u" (at 163.83 139.7 0) (show_name no) (do_not_autoplace no) (effects (font (size 1.27 1.27)) (justify left)))
  (property "Footprint" "Capacitor_THT:CP_Radial_D5.0mm_P2.00mm" (at 161.29 138.43 0) (hide yes) (show_name no) (do_not_autoplace no) (effects (font (size 1.27 1.27))))
  (property "Datasheet" "" (at 161.29 138.43 0) (hide yes) (show_name no) (do_not_autoplace no) (effects (font (size 1.27 1.27))))
  (property "Description" "Polarized capacitor" (at 161.29 138.43 0) (hide yes) (show_name no) (do_not_autoplace no) (effects (font (size 1.27 1.27))))
  (pin "1")
  (pin "2"))
 (symbol
  (lib_id "Device:R")
  (at 196.85 105.41 0)
  (unit 1)
  (body_style 1)
  (exclude_from_sim no)
  (in_bom yes)
  (on_board yes)
  (in_pos_files yes)
  (dnp no)
  (property "Reference" "R7" (at 199.39 104.14 0) (show_name no) (do_not_autoplace no) (effects (font (size 1.27 1.27)) (justify left)))
  (property "Value" "470" (at 199.39 106.68 0) (show_name no) (do_not_autoplace no) (effects (font (size 1.27 1.27)) (justify left)))
  (property "Footprint" "Resistor_THT:R_Axial_DIN0207_L6.3mm_D2.5mm_P10.16mm_Horizontal" (at 196.85 105.41 0) (hide yes) (show_name no) (do_not_autoplace no) (effects (font (size 1.27 1.27))))
  (property "Datasheet" "" (at 196.85 105.41 0) (hide yes) (show_name no) (do_not_autoplace no) (effects (font (size 1.27 1.27))))
  (property "Description" "Resistor" (at 196.85 105.41 0) (hide yes) (show_name no) (do_not_autoplace no) (effects (font (size 1.27 1.27))))
  (pin "1")
  (pin "2"))
 (symbol
  (lib_id "Device:LED")
  (at 209.55 113.03 90)
  (unit 1)
  (body_style 1)
  (exclude_from_sim no)
  (in_bom yes)
  (on_board yes)
  (in_pos_files yes)
  (dnp no)
  (property "Reference" "D4" (at 212.09 111.76 90) (show_name no) (do_not_autoplace no) (effects (font (size 1.27 1.27)) (justify right)))
  (property "Value" "GREEN" (at 212.09 114.3 90) (show_name no) (do_not_autoplace no) (effects (font (size 1.27 1.27)) (justify right)))
  (property "Footprint" "LED_THT:LED_D5.0mm" (at 209.55 113.03 90) (hide yes) (show_name no) (do_not_autoplace no) (effects (font (size 1.27 1.27))))
  (property "Datasheet" "" (at 209.55 113.03 90) (hide yes) (show_name no) (do_not_autoplace no) (effects (font (size 1.27 1.27))))
  (property "Description" "Light emitting diode" (at 209.55 113.03 90) (hide yes) (show_name no) (do_not_autoplace no) (effects (font (size 1.27 1.27))))
  (pin "1")
  (pin "2"))
 (symbol
  (lib_id "Device:C")
  (at 102.87 105.41 0)
  (unit 1)
  (body_style 1)
  (exclude_from_sim no)
  (in_bom yes)
  (on_board yes)
  (in_pos_files yes)
  (dnp no)
  (property "Reference" "C2" (at 105.41 104.14 0) (show_name no) (do_not_autoplace no) (effects (font (size 1.27 1.27)) (justify left)))
  (property "Value" "100n" (at 105.41 106.68 0) (show_name no) (do_not_autoplace no) (effects (font (size 1.27 1.27)) (justify left)))
  (property "Footprint" "Capacitor_THT:C_Disc_D5.0mm_W2.5mm_P5.00mm" (at 102.87 105.41 0) (hide yes) (show_name no) (do_not_autoplace no) (effects (font (size 1.27 1.27))))
  (property "Datasheet" "" (at 102.87 105.41 0) (hide yes) (show_name no) (do_not_autoplace no) (effects (font (size 1.27 1.27))))
  (property "Description" "Unpolarized capacitor" (at 102.87 105.41 0) (hide yes) (show_name no) (do_not_autoplace no) (effects (font (size 1.27 1.27))))
  (pin "1")
  (pin "2"))
 (symbol
  (lib_id "power:PWR_FLAG")
  (at 87.63 160.02 180)
  (unit 1)
  (body_style 1)
  (exclude_from_sim no)
  (in_bom yes)
  (on_board yes)
  (in_pos_files yes)
  (dnp no)
  (property "Reference" "#FLG02" (at 87.63 160.02 0) (hide yes) (show_name no) (do_not_autoplace no) (effects (font (size 1.27 1.27)) (justify right)))
  (property "Value" "PWR_FLAG" (at 87.63 163.83 0) (hide yes) (show_name no) (do_not_autoplace no) (effects (font (size 1.27 1.27))))
  (property "Footprint" "" (at 87.63 160.02 0) (hide yes) (show_name no) (do_not_autoplace no) (effects (font (size 1.27 1.27))))
  (property "Datasheet" "" (at 87.63 160.02 0) (hide yes) (show_name no) (do_not_autoplace no) (effects (font (size 1.27 1.27))))
  (property "Description" "Power flag: marks a net as driven" (at 87.63 160.02 0) (hide yes) (show_name no) (do_not_autoplace no) (effects (font (size 1.27 1.27))))
  (pin "1"))
 (symbol
  (lib_id "Device:Q_NMOS_SGD")
  (at 168.91 134.62 0)
  (unit 1)
  (body_style 1)
  (exclude_from_sim no)
  (in_bom yes)
  (on_board yes)
  (in_pos_files yes)
  (dnp no)
  (property "Reference" "Q2" (at 174.41 131.62 0) (show_name no) (do_not_autoplace no) (effects (font (size 1.27 1.27)) (justify left)))
  (property "Value" "2N7000" (at 174.41 134.12 0) (show_name no) (do_not_autoplace no) (effects (font (size 1.27 1.27)) (justify left)))
  (property "Footprint" "Package_TO_SOT_THT:TO-92_Inline" (at 168.91 134.62 0) (hide yes) (show_name no) (do_not_autoplace no) (effects (font (size 1.27 1.27))))
  (property "Datasheet" "" (at 168.91 134.62 0) (hide yes) (show_name no) (do_not_autoplace no) (effects (font (size 1.27 1.27))))
  (property "Description" "N-MOSFET (S-G-D pinout, e.g. 2N7000 TO-92)" (at 168.91 134.62 0) (hide yes) (show_name no) (do_not_autoplace no) (effects (font (size 1.27 1.27))))
  (pin "2")
  (pin "3")
  (pin "1"))
 (symbol
  (lib_id "Device:LED")
  (at 171.45 113.03 90)
  (unit 1)
  (body_style 1)
  (exclude_from_sim no)
  (in_bom yes)
  (on_board yes)
  (in_pos_files yes)
  (dnp no)
  (property "Reference" "D1" (at 173.99 111.76 90) (show_name no) (do_not_autoplace no) (effects (font (size 1.27 1.27)) (justify right)))
  (property "Value" "WHITE" (at 173.99 114.3 90) (show_name no) (do_not_autoplace no) (effects (font (size 1.27 1.27)) (justify right)))
  (property "Footprint" "LED_THT:LED_D5.0mm" (at 171.45 113.03 90) (hide yes) (show_name no) (do_not_autoplace no) (effects (font (size 1.27 1.27))))
  (property "Datasheet" "" (at 171.45 113.03 90) (hide yes) (show_name no) (do_not_autoplace no) (effects (font (size 1.27 1.27))))
  (property "Description" "Light emitting diode" (at 171.45 113.03 90) (hide yes) (show_name no) (do_not_autoplace no) (effects (font (size 1.27 1.27))))
  (pin "1")
  (pin "2"))
 (sheet_instances
  (path ""
   (page "1")))
 (embedded_fonts no))
